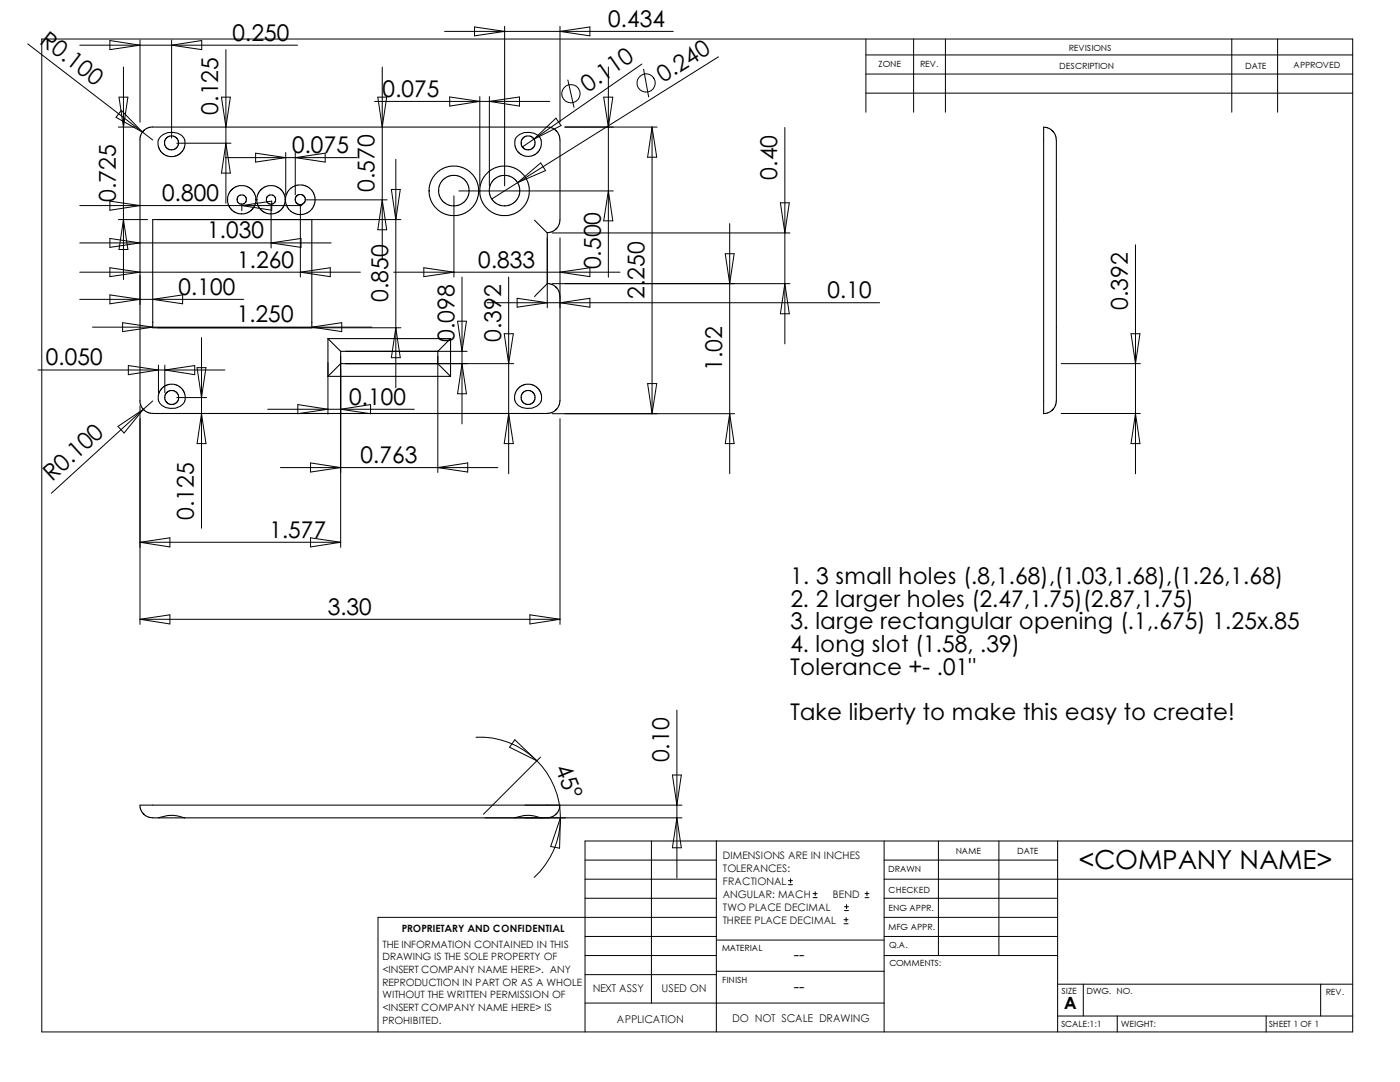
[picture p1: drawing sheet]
<svg xmlns="http://www.w3.org/2000/svg" width="279mm" height="216mm" viewBox="0 0 279 216" stroke-linecap="round" stroke-linejoin="round" font-family="sans-serif">
<g fill="none" stroke="#000" stroke-width=".2">
<path d="M5.5 8.8l25 19.1M8.3 7.8h261.7v198.1h-261.7zM15.9 9h43.5M21.9 8.1l6 .9-6 .9zM23.7 19.4h1.8l-.9 6zM24.6 13.4v42.4M27.9 8v16.4M34.2 8v19.6M34.2 9l6.1-.9v1.8zM44.2 19.4h1.8l-.9 6zM45.1 9.9v30.7M75.4 19.4h1.8l-.9 6z"/>
<path d="M76.3 13.4v38.5M88.7 6.3h45.7M89.7 19.3l6.1 .9-6.1 1zM94.7 5.4l6 .9-6 .9zM95.8 19.3v17.8M97.7 19.3v17.8M100.7 5.2v31.9M111.8 5.2v19.2M111.8 6.3l5.9-.9v1.8zM113.3 16l1.3 5.4M120.5 19.4h1.8l-.9 6zM121.4 13.4v41.9"/>
<path d="M128.1 12.8l-21.5 15M128.4 13.8l1.1 5.5M143.4 11.3l-40.1 25.1M172.8 11h97.2M172.8 14.8h97.2M172.8 18.6h97.2M172.8 7.8v14.6M182.3 7.8v14.6M188.7 7.8v14.6M245.8 7.8v14.6M255 7.8v14.6M23.6 25.4h3.3"/>
<path d="M24.2 22l4.2 4.4-5.2-3zM35.3 28.6h10.8M45 31.5h26.2M45.1 28.6l.9 5.9h-1.8zM51 30.6l6 .9-6 .8zM57 30.4v8.5M58.9 30.4v8.5M58.9 31.5l6-.9v1.7zM60.9 39.9h16.4M74.8 20.2h34.9M76.3 39.9l.9 5.9h-1.8zM78.1 37.8h1.8l-.9 6z"/>
<path d="M79 31.8v45.6M90.6 39.1v16.2M91.6 38.1h30.8M97.7 20.2l6-.9v1.9zM103.3 36.4l-5.2 3.3M103.3 36.4l4.6-3.9 1 1.5zM106.6 27.8l-2.4 1.5M106.6 27.8l4.4-4.2 1 1.5zM112.7 25.4h18.4M121.4 38.1l.9 6h-1.8zM130.1 25.4v57.1M130.1 25.4l1 6h-1.9z"/>
<path d="M156.6 25.4v43.2M15.9 59.7h32.7M15.9 54.3h56M15.9 41h44.3M15.9 48.5h50.2M21.9 40.1l6 .9-6 1zM21.9 47.6l6 .9-6 .9zM21.9 53.4l6 .9-6 .9zM21.9 58.8l6 .9-6 .9zM23.6 43.8h5.9M24.6 43.8l.9 6h-1.8zM27.9 54.9v5.8"/>
<path d="M30.5 59.7l5.9-.9v1.8zM31.5 43.8h48.5M48.3 40.9v1.1M48.3 41l5.9-.9v1.9zM54.1 40.9v8.6M54.1 48.5l6-.9v1.8zM59.9 40.9v14.4M59.9 54.3l6-.9v1.8zM78.6 54.3h45.1M84.6 53.4l6 .9-6 .9zM92.2 55.3v29.3M101.5 55.3v39.2"/>
<path d="M103.2 59.5l6 .9-6 .9zM109.2 47.5v13.9M110.2 56.6h47.4M110.2 46.5h47.4M111.8 47.5v13.9M111.8 54.3l5.9-.9v1.8zM144.7 50.6h1.8l-.9 6zM145.6 44.6v49.9M155.7 40.5h1.8l-.9 6zM156.6 56.6l.9 6h-1.8zM226.6 48.9v45.6M7.6 73.8h37.3"/>
<path d="M18.5 65.3h55.7M24.5 64.4l6 .9-6 .9zM25.6 72.9l6 .9-6 1zM30.5 64.3v.1M31.5 65.4h48.5M31.6 72.9v5.5M32.9 72.9v5.5M32.9 73.8l6-.9v1.9zM35.3 79.3h5.9M39.3 73.4h1.8l-.9 5.9zM40.2 67.4v38M62.2 64.3v.1"/>
<path d="M62.2 65.3l6-.9v1.8zM65.4 72.3v10.3M68 71.1v38.1M69 72.6h33.5M69 70.1h24.2M79 65.4l.9 6h-1.8zM87.4 71.1v23.2M91.3 64.1h1.8l-.9 6zM92.2 72.6l.9 6h-1.8zM97.2 60.4h78.4M100.6 66.6h1.8l-.9 6zM111.8 60.4l5.9-.9v1.8z"/>
<path d="M129.2 76.5h1.9l-1 6zM211.8 72.6h15.8M225.7 66.6h1.8l-.9 6zM23.5 85.1l5.1-3.4-3.8 4.7zM27.9 81v43.6M28.6 81.7l-18.4 16.7M30.5 80l-1.9 1.7M40.2 82.5l.9 6h-1.8zM53.4 81.7h29.3M56 93.3h43.4M59.4 80.7l6 1-6 .8zM62 92.4l6 .9-6 .9z"/>
<path d="M68 81.7l6-1v1.8zM87.4 93.3l5.9-.9v1.8zM101.5 82.5l.9 6h-1.8zM110.2 82.5h36.4M111.8 83.5v41.1M145.6 82.5l.9 6h-1.8zM211.8 82.5h15.8M226.6 82.5l.9 6h-1.8zM27.9 108.2l6-.9v1.8zM27.9 108.2h40.1M62 107.3l6 .9-6 .9zM27.9 123.6h83.9"/>
<path d="M27.9 123.6l6-.9v1.8zM105.7 122.7l6.1 .9-6.1 .9zM95 147.1a16.1 16.1 0 0 1 12.1 4.7M102.7 147.6l4.4 4.2-5.4-2.7zM107.1 151.8a16.1 16.1 0 0 1 4.7 11.4M107.9 151.1l-11.4 11.4M134.2 154.6h1.8l-.9 6.1zM135.1 141.7v33.5M96.8 163.2h39.3M104.8 160.7h31.3M111.8 163.2a16.1 16.1 0 0 1-5.2 11.9M111.8 163.2l-.1 6-1.8-.3z"/>
<path d="M116.8 171.6h26.2M116.8 175.4h26.2M116.8 179.2h26.2M130 167.8v32.4M135.1 163.2l.9 6h-1.8zM143 167.8v38.1M157.4 176.5h.8M157.4 175.7h.8M157.8 175.3v.8M162.3 179.1h.8M162.3 178.3h.8M162.7 177.9v.8"/>
<path d="M172.6 179.1h.8M172.6 178.3h.8M173 177.9v.8M176.4 167.8v38.1M176.4 171.6h34.7M176.4 175.4h93.6M176.4 179.2h34.7M187.3 167.8v22.9M199.3 167.8v22.9M211.1 167.8v38.1M270 167.8h-153.2v38.1M116.8 190.7h26.2"/>
<path d="M116.8 186.9h26.2M116.8 194.5h26.2M143 193.8h33.4M143 187.6h33.4M143 183h-67.6v22.9M168.4 184.3h.8M168.4 183.5h.8M168.5 181.7h.8M168.5 180.9h.8M168.9 183.1v.8M169 180.5v.8M176.4 190.7h34.7"/>
<path d="M176.4 183h34.7M176.4 186.9h34.7M211.1 196.4h58.9M216.2 196.4v6.3M263.6 196.4v6.3M116.8 200.2h59.6M211.1 202.7h58.9M223 202.7v3.2M252.7 202.7v3.2"/>
<circle cx="113.9" cy="18.7" r="1.83"/>
<circle cx="128.9" cy="16.6" r="1.81"/>
</g>
<g fill="none" stroke="#000" stroke-width=".21">
<path d="M30.5 25.3l-.8 .1-.9 .5-.5 .6-.4 .9v52.6M30.5 25.4h79.4l.6 .3 .7 .5 .5 1.2 .1 16.5-.3 1-.5 .7-.8 .6-1 .2M31.6 27.9l-.1 1.1 .5 1.1 .7 .7 .9 .4h1l1.1-.4 .8-.7 .4-.9a2.23 2.23 0 0 0-2.4-2.8 2.63 2.63 0 0 0-2.8 1.5M45.4 39.8l.2 1 .5 .9 1 .8 1.1 .2 1-.2 .9-.5 .7-1 .3-1.1-.2-1-.5-.9-.7-.6-1-.4-1.3 .1-1 .6-.8 1-.2 1.2M51.3 39.8l.1 1 .5 .9 1 .8 1.2 .2 .9-.2 .9-.5 .8-1 .2-1.1-.1-1-.5-.9-.7-.6-1-.4-1.3 .1-1.1 .6-.7 1-.2 1.2M57 39.8v.8l.6 1.1 .9 .8 1.4 .3 1.1-.2 .8-.4 .8-1 .3-1.3-.2-1.1-.4-.8-1-.8-.9-.3-1.2 .1-1.1 .5-.8 1-.3 .7v.7M85.6 38.1l.1 .9 .2 .9 .8 1.3 1.5 1.3 1.8 .5 1.8-.1 1.1-.4 .8-.5 .7-.8 .6-.9 .5-1.3v-.9l-.3-1.8-.8-1.3-1.5-1.3-1.7-.6-1.9 .2-1.1 .4-.7 .5-.8 .8-.6 .9-.4 1.3-.1 .9M87.5 38.1l.2-1.1 .5-.9 1.2-.9 1.2-.2 1 .1 .9 .6 .9 1.1 .2 1.2-.1 1-.6 1-1.1 .9-1.2 .2-1-.2-1-.6-.8-1.1-.3-1.1M95.8 38.1v.9l.3 .9 .7 1.3 1.5 1.3 1.8 .5 1.8-.1 1-.4 .9-.5 .8-.8 .6-.9 .4-1.3 .1-.9-.4-1.8-.7-1.3-1.6-1.3-1.7-.6-1.9 .2-1.1 .4-.7 .5-.8 .8-.6 .9-.4 1.3v.9M102.8 27.9a2.5 2.5 0 0 1 2.9-1.5 2.24 2.24 0 0 1 2.2 2.9l-.3 .8-.8 .8-1 .3-1.2-.1-.7-.3-.8-.9-.4-.9 .1-1.1M208.3 25.4l1 .2 .9 .7 .5 .8 .1 .8v52.1l-.1 .8-.5 .9-.9 .6-1 .2v-57.1M30.5 43.8h31.7v21.6h-31.7z"/>
<path d="M106.7 43.9l2.5 2.5M109.2 56.6l-2.5 2.6M109.2 56.6l.8 .1 1 .6 .5 .8 .3 1v20.9l-.2 .7-.4 .9-.7 .5-.6 .3-79.4 .1-.8-.1-.9-.5-.7-1-.2-.9M109.2 46.4v10.2M32.4 77.3l.7-.4 .8-.2 1.4 .1 1.1 .9 .6 1.3a2.14 2.14 0 0 1-1.9 2.4 2.89 2.89 0 0 1-3.4-1.4v-1.4zM65.4 75.1h24.5M65.4 67.6h24.5M65.4 67.6v7.5M65.4 67.6l2.6 2.5M68 70.1h19.4M68 70.1v2.5M68 72.6l-2.6 2.5"/>
<path d="M68 72.6h19.4M87.4 70.1v2.5M87.4 72.6l2.5 2.5M89.9 67.6v7.5M89.9 67.6l-2.5 2.5M103.5 77.3l.8-.4 .7-.2 1.4 .1 1.2 .9 .5 1.3a2.14 2.14 0 0 1-1.9 2.4 2.89 2.89 0 0 1-3.4-1.4v-1.4zM27.9 160.7h83.9l-.3 .9-.5 .8-.8 .6-1 .2h-78.7l-.8-.1-.9-.5-.7-1zM31.7 163.2a6.9 6.9 0 0 1 5.2 0M102.8 163.2a6.9 6.9 0 0 1 5.2 0"/>
<circle cx="34.2" cy="28.5" r="1.4"/>
<circle cx="48.2" cy="39.8" r=".92"/>
<circle cx="54.1" cy="39.8" r=".92"/>
<circle cx="59.9" cy="39.8" r="1"/>
<circle cx="100.7" cy="38" r="3"/>
<circle cx="105.4" cy="28.5" r="1.4"/>
<circle cx="34.3" cy="79.3" r="1.4"/>
<circle cx="105.4" cy="79.3" r="1.4"/>
</g>
<text font-size="5.2" x="215.2" y="173.4">&lt;COMPANY NAME&gt;</text>
<g font-size="4.6">
<text x="121.4" y="5.3">0.434</text>
<text x="7.7" y="8.6" transform="rotate(38 7.7 8.6)">R0.100</text>
<text x="46.4" y="8.1">0.250</text>
<text x="132.3" y="16.5" transform="rotate(-32 132.3 16.5)">0.240</text>
<text x="43.6" y="22.9" transform="rotate(-90 43.6 22.9)">0.125</text>
<text x="76.4" y="19.3">0.075</text>
<text x="117.3" y="18.5" transform="rotate(-35 117.3 18.5)">0.110</text>
<text x="58.3" y="30.5">0.075</text>
<text x="155.1" y="35.9" transform="rotate(-90 155.1 35.9)">0.40</text>
<text x="23.1" y="40.3" transform="rotate(-90 23.1 40.3)">0.725</text>
<text x="32.4" y="40.1">0.800</text>
<text x="74.8" y="38.3" transform="rotate(-90 74.8 38.3)">0.570</text>
<text x="41.4" y="47.5">1.030</text>
<text x="47.3" y="53.4">1.260</text>
<text x="95.5" y="53.4">0.833</text>
<text x="119.9" y="53.8" transform="rotate(-90 119.9 53.8)">0.500</text>
<text x="35.6" y="58.8">0.100</text>
<text x="100" y="59.3" transform="rotate(-90 100 59.3)">2</text>
<text x="128.6" y="59.6" transform="rotate(-90 128.6 59.6)">2.</text>
<text x="128.6" y="55.8" transform="rotate(-90 128.6 55.8)">250</text>
<text x="165.1" y="59.5">0.10</text>
<text x="47.2" y="64.3">1.250</text>
<text x="77.5" y="60.3" transform="rotate(-90 77.5 60.3)">0.850</text>
<text x="225.1" y="61.8" transform="rotate(-90 225.1 61.8)">0.392</text>
<text x="90.7" y="68.2" transform="rotate(-90 90.7 68.2)">0.098</text>
<text x="100" y="68.2" transform="rotate(-90 100 68.2)">0.39</text>
<text x="9.1" y="72.9">0.050</text>
<text x="144.1" y="74" transform="rotate(-90 144.1 74)">1.02</text>
<text x="69.7" y="80.7">0.100</text>
<text x="72" y="92.4">0.763</text>
<text x="10.4" y="96.2" transform="rotate(-42 10.4 96.2)">R0.100</text>
<text x="38.7" y="103.8" transform="rotate(-90 38.7 103.8)">0.125</text>
<text x="53.8" y="107.3">1.577</text>
<text x="157.7" y="116.6">1. 3 small holes (.8,1.68),(1.03,1.68),(1.26,1.68)</text>
<text x="65.4" y="122.6">3.30</text>
<text x="157.7" y="121.1">2. 2 larger holes (2.47,1.75)(2.87,1.75)</text>
<text x="157.7" y="125.6">3. large rectangular opening (.1,.675) 1.25x.85</text>
<text x="157.7" y="130.1">4. long slot (1.58, .39)</text>
<text x="157.7" y="134.6">Tolerance +- .01&quot;</text>
<text x="157.7" y="143.6">Take liberty to make this easy to create!</text>
<text x="110.7" y="153.2" transform="rotate(68 110.7 153.2)">45°</text>
<text x="133.6" y="152.1" transform="rotate(-90 133.6 152.1)">0.10</text>
</g>
<text font-size="3.4" x="212.4" y="201.4">A</text>
<g font-size="3.2">
<text x="158.5" y="191.5">--</text>
<text x="158.4" y="197.9">--</text>
</g>
<g font-size="2.1">
<text x="144.3" y="171.4">DIMENSIONS ARE IN INCHES</text>
<text x="144.3" y="174">TOLERANCES:</text>
<text x="144.3" y="179.2">ANGULAR: MACH</text>
<text x="144.3" y="176.6">FRACTIONAL</text>
<text x="166.2" y="179.2">BEND</text>
<text x="144.3" y="181.7">TWO PLACE DECIMAL</text>
<text x="144.3" y="184.3">THREE PLACE DECIMAL</text>
<text x="118.3" y="198">NEXT ASSY</text>
<text x="132" y="197.9">USED ON</text>
<text x="146.1" y="203.8">DO NOT SCALE DRAWING</text>
<text x="123.1" y="204">APPLICATION</text>
</g>
<g font-size="2">
<text x="76.4" y="189.1">THE INFORMATION CONTAINED IN THIS</text>
<text x="76.4" y="191.6">DRAWING IS THE SOLE PROPERTY OF</text>
<text x="80.2" y="186.1">PROPRIETARY AND CONFIDENTIAL</text>
<text x="76.4" y="194.1">&lt;INSERT COMPANY NAME HERE&gt;. ANY</text>
<text x="76.4" y="196.7">REPRODUCTION IN PART OR AS A WHOLE</text>
<text x="76.4" y="199.2">WITHOUT THE WRITTEN PERMISSION OF</text>
<text x="76.4" y="201.7">&lt;INSERT COMPANY NAME HERE&gt; IS</text>
<text x="76.4" y="204.3">PROHIBITED.</text>
</g>
<g font-size="1.7">
<text x="213.3" y="10.2">REVISIONS</text>
<text x="175.3" y="13.5">ZONE</text>
<text x="183.6" y="13.4">REV.</text>
<text x="211.4" y="13.8">DESCRIPTION</text>
<text x="248.5" y="13.7">DATE</text>
<text x="258.1" y="13.6">APPROVED</text>
<text x="190.8" y="170.3">NAME</text>
<text x="203" y="170.3">DATE</text>
<text x="177.2" y="174">DRAWN</text>
<text x="177.3" y="178.1">CHECKED</text>
<text x="177.3" y="181.7">ENG APPR.</text>
<text x="177.3" y="185.5">MFG APPR.</text>
<text x="144.1" y="189.7">MATERIAL</text>
<text x="177.5" y="189.2">Q.A.</text>
<text x="144.1" y="196.2">FINISH</text>
<text x="177.5" y="192.8">COMMENTS:</text>
<text x="211.9" y="198.3">SIZE</text>
<text x="216.8" y="198.4">DWG. NO.</text>
<text x="264.6" y="198.5">REV.</text>
<text x="211.8" y="204.9">SCALE:1:1</text>
<text x="223.7" y="205">WEIGHT:</text>
<text x="253.2" y="204.9">SHEET 1 OF 1</text>
</g>
</svg>
